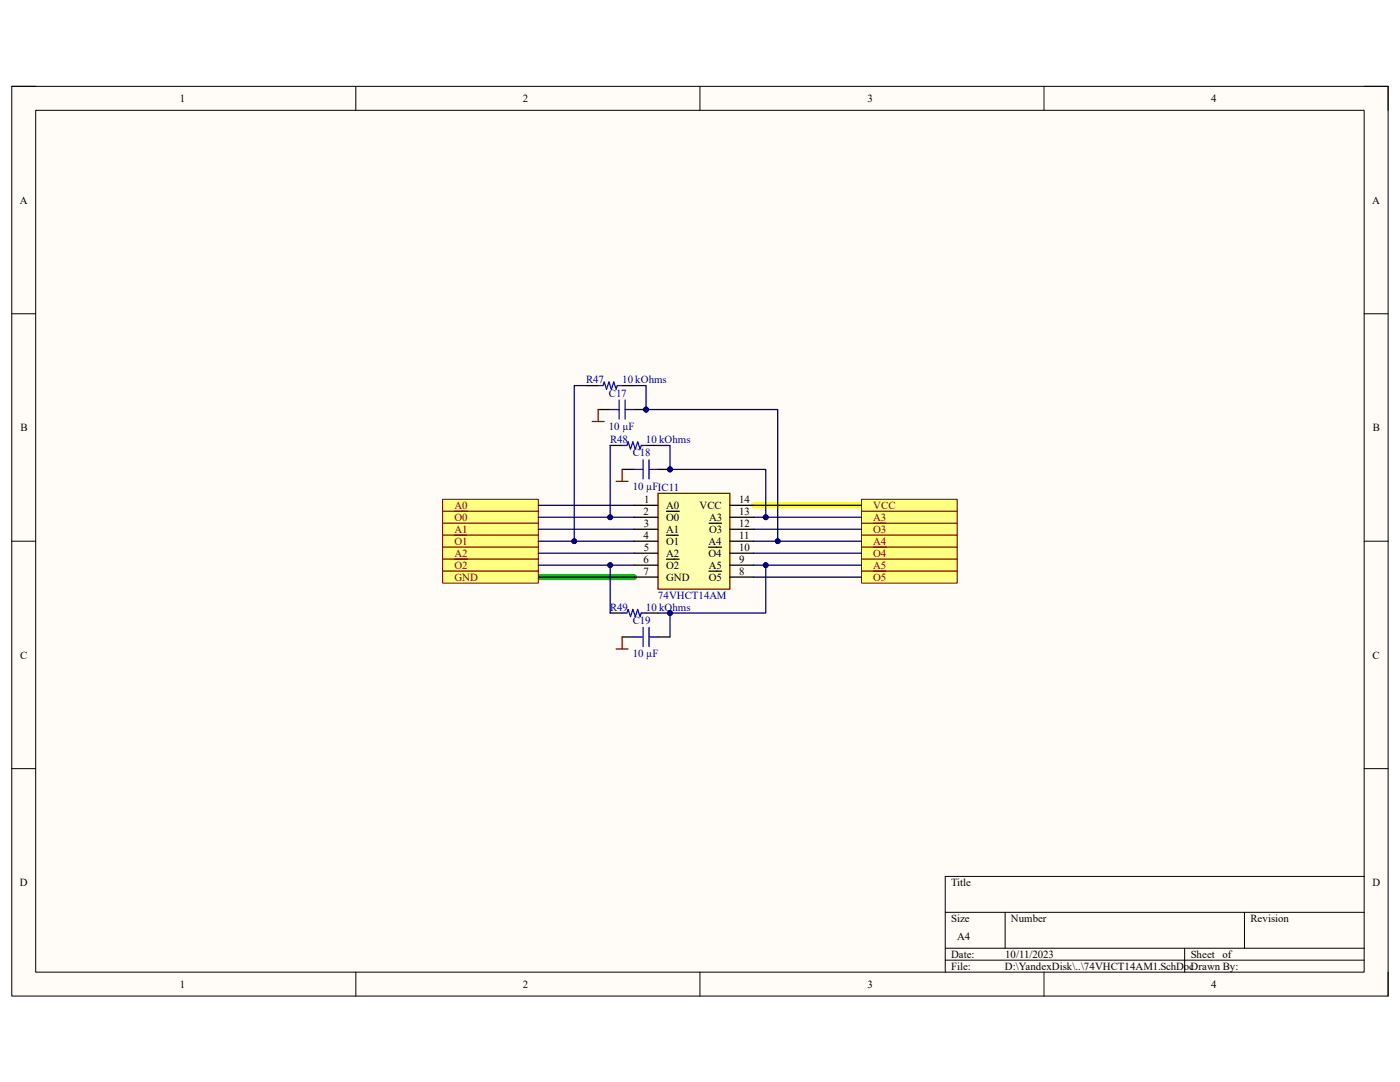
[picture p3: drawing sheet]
<svg xmlns="http://www.w3.org/2000/svg" width="279mm" height="216mm" viewBox="0 0 279 216" stroke-linecap="round" stroke-linejoin="round" font-family="sans-serif">
<path d="M2.3 17.2h274.7v181.6h-274.7z" fill-rule="evenodd" fill="#fffcf8"/>
<path d="M2.3 17.2h274.7v181.6h-274.7z" fill="none" stroke="#000" stroke-width=".2"/>
<path d="M7.1 22h265.1v172h-265.1z" fill-rule="evenodd" fill="#fffcf8"/>
<g fill="none" stroke="#000" stroke-width=".2">
<path d="M2.3 17.2h4.8M71 17.2v4.8M139.7 17.2v4.8M208.4 17.2v4.8M272.2 17.2h4.8v4.8M7.1 22h265.1v172h-265.1zM2.3 62.6h4.8M272.2 62.6h4.8M2.3 108h4.8M272.2 108h4.8M2.3 153.4h4.8M272.2 153.4h4.8"/>
<path d="M272.2 174.9h-83.6v19.1M71 194v4.8M139.7 194v4.8M188.6 182h83.6M188.6 189.2h83.6M188.6 191.6h83.6M200.6 182v7.2M208.4 194v4.8M236.4 189.2v4.8M248.4 182v7.2M277 194v4.8"/>
</g>
<path d="M107.4 115.2h19.1" fill="none" stroke="#00be00" stroke-width="1.2"/>
<path d="M150.4 100.8h21.5" fill="none" stroke="#ff0" stroke-width="1.2"/>
<path d="M88.3 99.6h19.1v2.4h-19.1z" fill-rule="evenodd" fill="#ffff80"/>
<path d="M88.3 99.6h19.1v2.4h-19.1z" fill="none" stroke="#800000" stroke-width=".2"/>
<path d="M88.3 102h19.1v2.4h-19.1z" fill-rule="evenodd" fill="#ffff80"/>
<path d="M88.3 102h19.1v2.4h-19.1z" fill="none" stroke="#800000" stroke-width=".2"/>
<path d="M90.7 102h2.6" fill="none" stroke="#800000" stroke-width=".25"/>
<path d="M88.3 104.4h19.1v2.4h-19.1z" fill-rule="evenodd" fill="#ffff80"/>
<path d="M88.3 104.4h19.1v2.4h-19.1z" fill="none" stroke="#800000" stroke-width=".2"/>
<path d="M88.3 106.8h19.1v2.4h-19.1z" fill-rule="evenodd" fill="#ffff80"/>
<path d="M88.3 106.8h19.1v2.4h-19.1z" fill="none" stroke="#800000" stroke-width=".2"/>
<path d="M90.7 106.8h2.4" fill="none" stroke="#800000" stroke-width=".25"/>
<path d="M88.3 109.2h19.1v2.4h-19.1z" fill-rule="evenodd" fill="#ffff80"/>
<path d="M88.3 109.2h19.1v2.4h-19.1z" fill="none" stroke="#800000" stroke-width=".2"/>
<path d="M88.3 111.6h19.1v2.4h-19.1z" fill-rule="evenodd" fill="#ffff80"/>
<path d="M88.3 111.6h19.1v2.4h-19.1z" fill="none" stroke="#800000" stroke-width=".2"/>
<path d="M90.7 111.6h2.6" fill="none" stroke="#800000" stroke-width=".25"/>
<path d="M88.3 114h19.1v2.4h-19.1z" fill-rule="evenodd" fill="#ffff80"/>
<path d="M88.3 114h19.1v2.4h-19.1z" fill="none" stroke="#800000" stroke-width=".2"/>
<path d="M171.9 99.6h19.1v2.4h-19.1z" fill-rule="evenodd" fill="#ffff80"/>
<path d="M171.9 99.6h19.1v2.4h-19.1z" fill="none" stroke="#800000" stroke-width=".2"/>
<path d="M171.9 102h19.1v2.4h-19.1z" fill-rule="evenodd" fill="#ffff80"/>
<path d="M171.9 102h19.1v2.4h-19.1z" fill="none" stroke="#800000" stroke-width=".2"/>
<path d="M171.9 104.4h19.1v2.4h-19.1z" fill-rule="evenodd" fill="#ffff80"/>
<path d="M171.9 104.4h19.1v2.4h-19.1z" fill="none" stroke="#800000" stroke-width=".2"/>
<path d="M174.3 104.4h2.5" fill="none" stroke="#800000" stroke-width=".25"/>
<path d="M171.9 106.8h19.1v2.4h-19.1z" fill-rule="evenodd" fill="#ffff80"/>
<path d="M171.9 106.8h19.1v2.4h-19.1z" fill="none" stroke="#800000" stroke-width=".2"/>
<path d="M171.9 109.2h19.1v2.4h-19.1z" fill-rule="evenodd" fill="#ffff80"/>
<path d="M171.9 109.2h19.1v2.4h-19.1z" fill="none" stroke="#800000" stroke-width=".2"/>
<path d="M174.3 109.2h2.6" fill="none" stroke="#800000" stroke-width=".25"/>
<path d="M171.9 111.6h19.1v2.4h-19.1z" fill-rule="evenodd" fill="#ffff80"/>
<path d="M171.9 111.6h19.1v2.4h-19.1z" fill="none" stroke="#800000" stroke-width=".2"/>
<path d="M171.9 114h19.1v2.4h-19.1z" fill-rule="evenodd" fill="#ffff80"/>
<path d="M171.9 114h19.1v2.4h-19.1z" fill="none" stroke="#800000" stroke-width=".2"/>
<path d="M174.3 114h2.5" fill="none" stroke="#800000" stroke-width=".25"/>
<path d="M107.4 100.8h19.1M107.4 105.6h19.1M107.4 110.4h19.1M107.4 115.2h19.1M107.4 112.8h14.4M150.4 100.8h21.5M150.4 105.6h21.5M150.4 110.4h21.5M150.4 115.2h21.5" fill="none" stroke="#000080" stroke-width=".25"/>
<circle cx="121.8" cy="112.8" r=".48" fill="#000080"/>
<circle cx="121.8" cy="112.8" r=".48" fill="none" stroke="#000080" stroke-width=".2"/>
<path d="M107.4 108h7.2" fill="none" stroke="#000080" stroke-width=".25"/>
<circle cx="114.6" cy="108" r=".48" fill="#000080"/>
<circle cx="114.6" cy="108" r=".48" fill="none" stroke="#000080" stroke-width=".2"/>
<path d="M107.4 103.2h14.4" fill="none" stroke="#000080" stroke-width=".25"/>
<circle cx="121.8" cy="103.2" r=".48" fill="#000080"/>
<circle cx="121.8" cy="103.2" r=".48" fill="none" stroke="#000080" stroke-width=".2"/>
<path d="M152.8 112.8h19.1" fill="none" stroke="#000080" stroke-width=".25"/>
<circle cx="152.8" cy="112.8" r=".48" fill="#000080"/>
<circle cx="152.8" cy="112.8" r=".48" fill="none" stroke="#000080" stroke-width=".2"/>
<path d="M155.2 108h16.7" fill="none" stroke="#000080" stroke-width=".25"/>
<circle cx="155.2" cy="108" r=".48" fill="#000080"/>
<circle cx="155.2" cy="108" r=".48" fill="none" stroke="#000080" stroke-width=".2"/>
<path d="M152.8 103.2h19.1" fill="none" stroke="#000080" stroke-width=".25"/>
<circle cx="152.8" cy="103.2" r=".48" fill="#000080"/>
<circle cx="152.8" cy="103.2" r=".48" fill="none" stroke="#000080" stroke-width=".2"/>
<circle cx="133.7" cy="93.7" r=".48" fill="#000080"/>
<circle cx="133.7" cy="93.7" r=".48" fill="none" stroke="#000080" stroke-width=".2"/>
<path d="M131.3 93.7h2.4" fill="none" stroke="#000" stroke-width=".25"/>
<circle cx="133.7" cy="93.7" r=".48" fill="#000080"/>
<circle cx="133.7" cy="93.7" r=".48" fill="none" stroke="#000080" stroke-width=".2"/>
<path d="M121.8 88.9h2.4M124.2 93.7h2.3M128.9 88.9h2.4" fill="none" stroke="#000" stroke-width=".25"/>
<path d="M124.2 88.9h.9l.2-.7 .5 1.4 .5-1.4 .5 1.4 .5-1.4 .4 1.4 .3-.7h.9M126.5 93.7h1.8M128.3 91.8v3.8M129.5 93.7h1.8M129.5 91.8v3.8" fill="none" stroke="#00f" stroke-width=".25"/>
<circle cx="128.9" cy="81.7" r=".48" fill="#000080"/>
<circle cx="128.9" cy="81.7" r=".48" fill="none" stroke="#000080" stroke-width=".2"/>
<path d="M126.5 81.7h2.4" fill="none" stroke="#000" stroke-width=".25"/>
<circle cx="128.9" cy="81.7" r=".48" fill="#000080"/>
<circle cx="128.9" cy="81.7" r=".48" fill="none" stroke="#000080" stroke-width=".2"/>
<path d="M117 76.9h2.4M124.2 76.9h2.3M119.4 81.7h2.4" fill="none" stroke="#000" stroke-width=".25"/>
<path d="M119.4 76.9h.9l.3-.7 .5 1.5 .4-1.5 .5 1.5 .5-1.5 .5 1.5 .2-.8h1M123.6 79.8v3.8M124.8 79.8v3.8M121.8 81.7h1.8M124.8 81.7h1.7" fill="none" stroke="#00f" stroke-width=".25"/>
<path d="M121.8 88.9v14.3h4.7" fill="none" stroke="#000080" stroke-width=".25"/>
<circle cx="121.8" cy="103.2" r=".48" fill="#000080"/>
<circle cx="121.8" cy="103.2" r=".48" fill="none" stroke="#000080" stroke-width=".2"/>
<path d="M117 76.9h-2.4v31.1h11.9" fill="none" stroke="#000080" stroke-width=".25"/>
<circle cx="114.6" cy="108" r=".48" fill="#000080"/>
<circle cx="114.6" cy="108" r=".48" fill="none" stroke="#000080" stroke-width=".2"/>
<path d="M118.2 84.1h2.4M119.4 81.7v2.4M123 96h2.3M124.2 93.7v2.3" fill="none" stroke="#800000" stroke-width=".25"/>
<path d="M121.8 122.3h2.4M124.2 127.1h2.3M128.9 122.3h2.4M131.3 127.1h2.4" fill="none" stroke="#000" stroke-width=".25"/>
<path d="M124.2 122.3h.9l.2-.7 .5 1.4 .5-1.4 .5 1.4 .5-1.4 .4 1.4 .3-.7h.9M126.5 127.1h1.8M128.3 125.2v3.8M129.5 127.1h1.8M129.5 125.2v3.8" fill="none" stroke="#00f" stroke-width=".25"/>
<path d="M131.3 122.3h2.4v4.8" fill="none" stroke="#000080" stroke-width=".25"/>
<circle cx="133.7" cy="122.3" r=".48" fill="#000080"/>
<circle cx="133.7" cy="122.3" r=".48" fill="none" stroke="#000080" stroke-width=".2"/>
<path d="M123 129.5h2.3M124.2 127.1v2.4" fill="none" stroke="#800000" stroke-width=".25"/>
<path d="M126.5 112.8h-4.7v9.5" fill="none" stroke="#000080" stroke-width=".25"/>
<circle cx="121.8" cy="112.8" r=".48" fill="#000080"/>
<circle cx="121.8" cy="112.8" r=".48" fill="none" stroke="#000080" stroke-width=".2"/>
<path d="M131.3 88.9h2.4v4.8h19.1v9.5h-2.4" fill="none" stroke="#000080" stroke-width=".25"/>
<circle cx="133.7" cy="93.7" r=".48" fill="#000080"/>
<circle cx="133.7" cy="93.7" r=".48" fill="none" stroke="#000080" stroke-width=".2"/>
<circle cx="152.8" cy="103.2" r=".48" fill="#000080"/>
<circle cx="152.8" cy="103.2" r=".48" fill="none" stroke="#000080" stroke-width=".2"/>
<path d="M126.5 76.9h2.4v4.8h26.3v26.3h-4.8" fill="none" stroke="#000080" stroke-width=".25"/>
<circle cx="128.9" cy="81.7" r=".48" fill="#000080"/>
<circle cx="128.9" cy="81.7" r=".48" fill="none" stroke="#000080" stroke-width=".2"/>
<circle cx="155.2" cy="108" r=".48" fill="#000080"/>
<circle cx="155.2" cy="108" r=".48" fill="none" stroke="#000080" stroke-width=".2"/>
<path d="M150.4 112.8h2.4v9.5h-19.1" fill="none" stroke="#000080" stroke-width=".25"/>
<circle cx="133.7" cy="122.3" r=".48" fill="#000080"/>
<circle cx="133.7" cy="122.3" r=".48" fill="none" stroke="#000080" stroke-width=".2"/>
<circle cx="152.8" cy="112.8" r=".48" fill="#000080"/>
<circle cx="152.8" cy="112.8" r=".48" fill="none" stroke="#000080" stroke-width=".2"/>
<path d="M131.3 98.4h14.4v19.1h-14.4z" fill-rule="evenodd" fill="#ffffb0"/>
<path d="M131.3 98.4h14.4v19.1h-14.4z" fill="none" stroke="#800000" stroke-width=".25"/>
<g fill="none" stroke="#000" stroke-width=".25">
<path d="M126.5 100.8h4.8M126.5 103.2h4.8M126.5 105.6h4.8M126.5 108h4.8M126.5 110.4h4.8M126.5 112.8h4.8M126.5 115.2h4.8M133 102h2.6M133 106.8h2.4M133 111.6h2.5M141.4 109.2h2.6M141.5 114h2.5"/>
<path d="M141.5 104.4h2.5M145.7 100.8h4.7M145.7 103.2h4.7M145.7 105.6h4.7M145.7 108h4.7M145.7 110.4h4.7M145.7 112.8h4.7M145.7 115.2h4.7"/>
</g>
<g font-size="2.2">
<text x="35.9" y="20.4">1</text>
<text x="104.4" y="20.4">2</text>
<text x="173.1" y="20.4">3</text>
<text x="241.7" y="20.4">4</text>
<text x="3.9" y="40.6">A</text>
<text x="273.9" y="40.6">A</text>
<text x="4.1" y="86">B</text>
<text x="274" y="86">B</text>
<text x="128.6" y="100.4">1</text>
<text x="133" y="101.6">A0</text>
<text x="139.6" y="101.6">VCC</text>
<text x="147.5" y="100.4">14</text>
<text x="128.4" y="102.7">2</text>
<text x="128.4" y="107.5">4</text>
<text x="128.5" y="105.2">3</text>
<text x="133" y="104">O0</text>
<text x="133" y="106.3">A1</text>
<text x="141.5" y="104">A3</text>
<text x="141.5" y="106.3">O3</text>
<text x="147.5" y="102.7">13</text>
<text x="147.5" y="105.2">12</text>
<text x="147.5" y="107.5">11</text>
<text x="128.4" y="112.3">6</text>
<text x="128.5" y="109.9">5</text>
<text x="133" y="108.7">O1</text>
<text x="133" y="111.1">A2</text>
<text x="133" y="113.5">O2</text>
<text x="141.4" y="108.7">A4</text>
<text x="141.4" y="111.1">O4</text>
<text x="141.5" y="113.5">A5</text>
<text x="147.5" y="109.9">10</text>
<text x="147.5" y="112.3">9</text>
<text x="128.4" y="114.7">7</text>
<text x="133" y="115.9">GND</text>
<text x="141.5" y="115.9">O5</text>
<text x="147.5" y="114.7">8</text>
<text x="4" y="131.4">C</text>
<text x="273.9" y="131.4">C</text>
<text x="4" y="176.8">D</text>
<text x="189.8" y="176.8">Title</text>
<text x="273.9" y="176.8">D</text>
<text x="189.8" y="184">Size</text>
<text x="201.8" y="184">Number</text>
<text x="249.6" y="184">Revision</text>
<text x="189.8" y="191.1">Date:</text>
<text x="191" y="187.5">A4</text>
<text x="200.6" y="191.1">10/11/2023</text>
<text x="237.6" y="191.1">Sheet of</text>
<text x="35.9" y="197.1">1</text>
<text x="104.4" y="197.1">2</text>
<text x="173.1" y="197.1">3</text>
<text x="189.8" y="193.5">File:</text>
<text x="200.6" y="193.5">D:\YandexDisk\..\74VHCT14AM1.SchDocDrawn By:</text>
<text x="241.7" y="197.1">4</text>
</g>
<g font-size="2.2" fill="#000080">
<text x="117" y="76.5">R47</text>
<text x="124.2" y="76.5">10 kOhms</text>
<text x="121.5" y="79.1">C17</text>
<text x="121.5" y="85.8">10 µF</text>
<text x="121.8" y="88.4">R48</text>
<text x="128.9" y="88.4">10 kOhms</text>
<text x="126.3" y="91.1">C18</text>
<text x="126.3" y="97.7">10 µFIC11</text>
<text x="131.3" y="119.5">74VHCT14AM</text>
<text x="121.8" y="121.9">R49</text>
<text x="126.3" y="124.5">C19</text>
<text x="128.9" y="121.9">10 kOhms</text>
<text x="126.3" y="131.2">10 µF</text>
</g>
<g font-size="2.2" fill="#800000">
<text x="90.7" y="101.6">A0</text>
<text x="174.3" y="101.6">VCC</text>
<text x="90.7" y="104">O0</text>
<text x="90.7" y="106.3">A1</text>
<text x="174.3" y="104">A3</text>
<text x="174.3" y="106.3">O3</text>
<text x="90.7" y="108.7">O1</text>
<text x="90.7" y="111.1">A2</text>
<text x="90.7" y="113.5">O2</text>
<text x="174.3" y="108.7">A4</text>
<text x="174.3" y="111.1">O4</text>
<text x="174.3" y="113.5">A5</text>
<text x="90.7" y="115.9">GND</text>
<text x="174.3" y="115.9">O5</text>
</g>
</svg>
